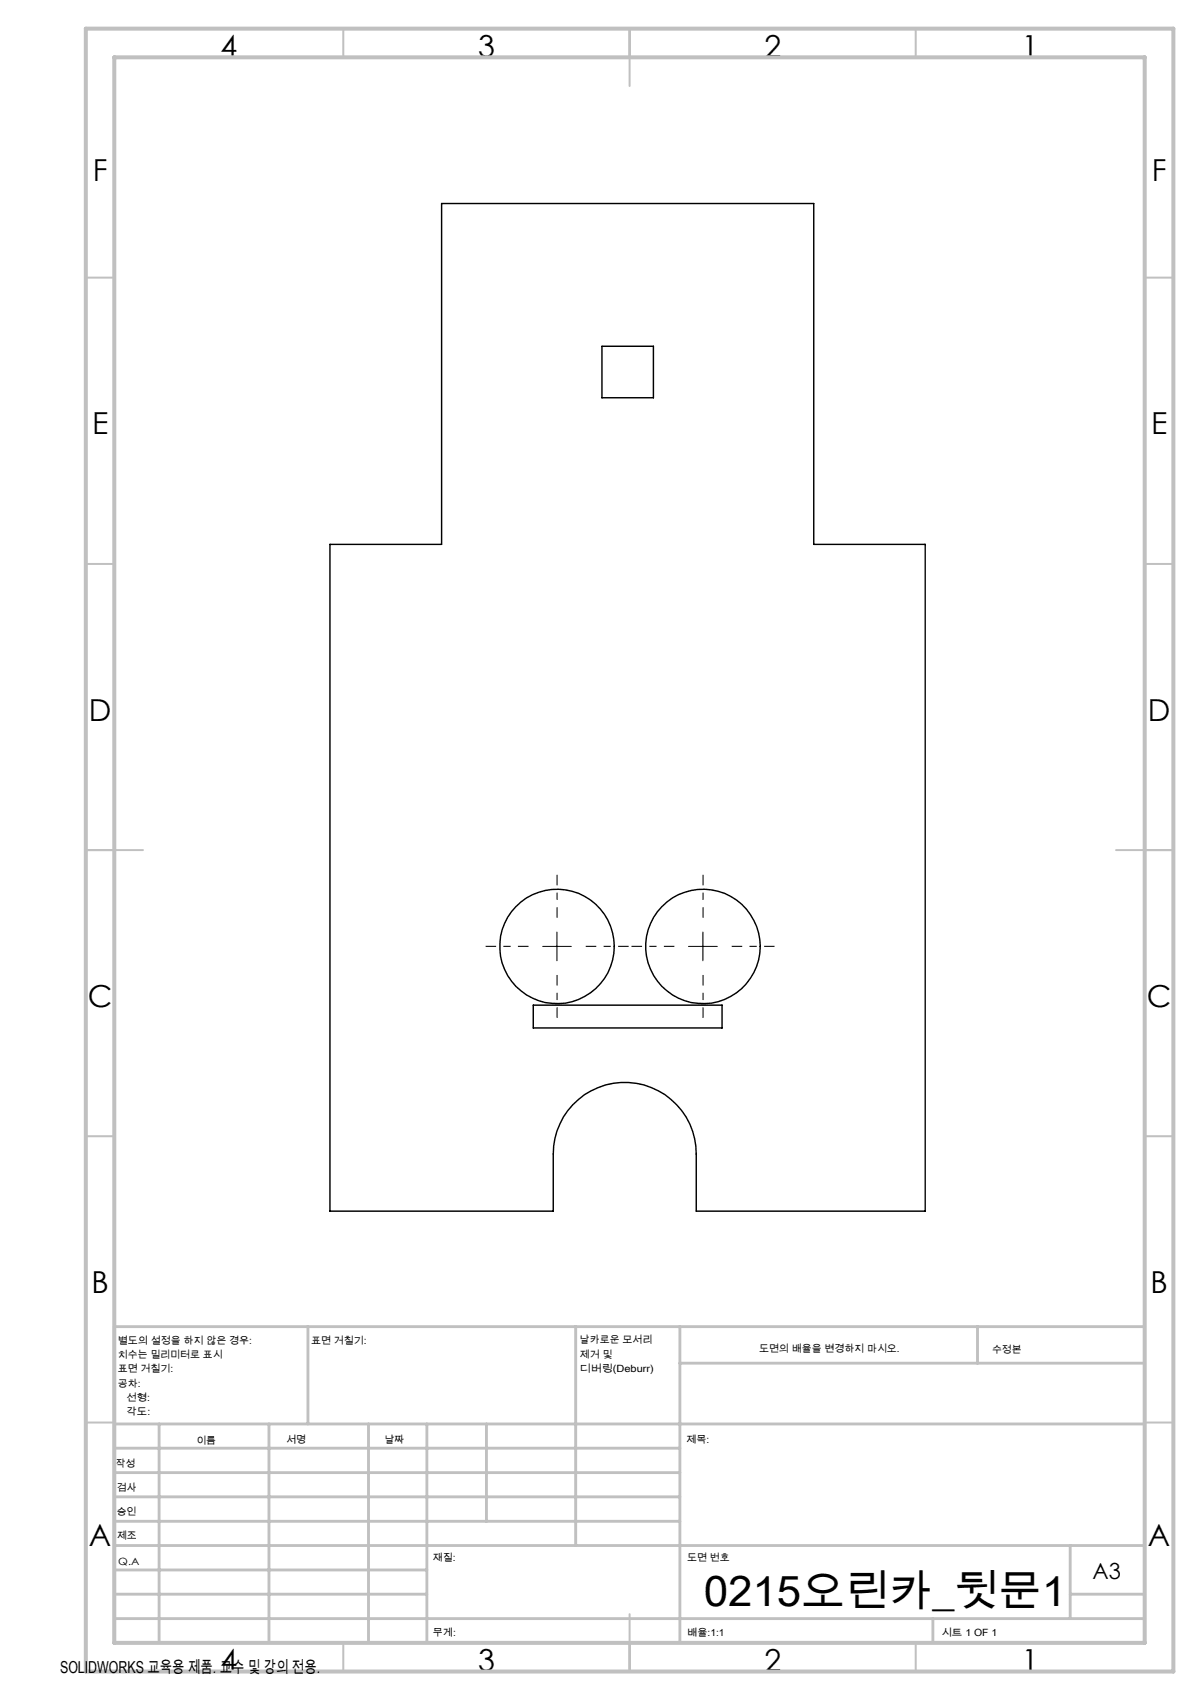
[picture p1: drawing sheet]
<svg xmlns="http://www.w3.org/2000/svg" width="210mm" height="297mm" viewBox="0 0 210 297" stroke-linecap="round" stroke-linejoin="round" font-family="sans-serif">
<g fill="none" stroke="#000" stroke-width=".25">
<path d="M77.2 35.6h65v59.5h19.4v116.5h-40v-10a12.5 12.5 0 0 0-12.5-12.5 12.5 12.5 0 0 0-12.4 12.5v10h-39.1v-116.5h19.6zM105.2 60.5h9v9h-9zM93.2 175.6h33v4h-33z"/>
<circle cx="97.3" cy="165.3" r="10"/>
<circle cx="122.8" cy="165.3" r="10"/>
</g>
<path d="M92.3 165.3h-7.5M97.3 160.3v-7.5M97.3 170.3v7.5M102.3 165.3h7.5M117.8 165.3h-7.5M122.8 160.3v-7.5M122.8 170.3v7.5M127.8 165.3h7.5" fill="none" stroke="#000" stroke-width=".18" stroke-dasharray="15.2 1.3 1.3 1.3" stroke-dashoffset="13.4" stroke-linecap="butt"/>
<path d="M94.8 165.3h5M97.3 162.8v5M120.3 165.3h5M122.8 162.8v5" fill="none" stroke="#000" stroke-width=".18"/>
<g fill="none" stroke="#c0c0c0" stroke-width=".35">
<path d="M60 5v5M110 5v10M160 5v5M15 48.5h5M200 48.5h5M15 98.5h5M200 98.5h5M15 148.5h10M195 148.5h10M15 198.5h5M200 198.5h5M15 248.5h5"/>
<path d="M200 248.5h5M60 287v5M110 282v10M160 287v5"/>
</g>
<g fill="none" stroke="#c0c0c0" stroke-width=".5">
<path d="M53.8 231.8v17M100.6 231.8v38.2M118.8 231.8v55.2M118.8 238.2h81.2M170.8 231.8v6.4M200 231.8h-180v55.2M20 248.8h180M20 257.3h98.8M20 253h98.8M27.8 248.8v38.2M47 248.8v38.2M64.4 248.8v38.2"/>
<path d="M74.6 248.8v38.2M85 248.8v17M20 265.8h98.8M20 261.5h98.8M20 278.5h54.6M20 274.3h54.6M20 270h180M187 278.5h13M187 270v12.8M20 282.8h180M163 282.8v4.2"/>
</g>
<path d="M15 5h190v287h-190zM20 10h180v277h-180z" fill="none" stroke="#c0c0c0" stroke-width=".7"/>
<text font-size="7.4" x="123" y="280.5">0215오린카_뒷문1</text>
<g font-size="5.3">
<text x="38.5" y="9.9">4</text>
<text x="83.5" y="9.9">3</text>
<text x="133.6" y="9.9">2</text>
<text x="178.6" y="9.9">1</text>
<text x="16.2" y="31.6">F</text>
<text x="201.2" y="31.6">F</text>
<text x="16.1" y="75.9">E</text>
<text x="201.1" y="75.9">E</text>
<text x="15.5" y="125.9">D</text>
<text x="200.5" y="125.9">D</text>
<text x="15.4" y="175.9">C</text>
<text x="200.4" y="175.9">C</text>
<text x="16" y="225.9">B</text>
<text x="201" y="225.9">B</text>
<text x="15.5" y="270.1">A</text>
<text x="200.5" y="270.1">A</text>
<text x="38.5" y="291.9">4</text>
<text x="83.5" y="291.9">3</text>
<text x="133.6" y="291.9">2</text>
<text x="178.6" y="291.9">1</text>
</g>
<text font-size="3.9" x="190.9" y="275.8">A3</text>
<text font-size="2.9" x="10.5" y="292.4">SOLIDWORKS 교육용 제품. 교수 및 강의 전용.</text>
<g font-size="1.7">
<text x="20.6" y="234.8">별도의 설정을 하지 않은 경우:</text>
<text x="20.6" y="237.3">치수는 밀리미터로 표시</text>
<text x="20.6" y="239.8">표면 거칠기:</text>
<text x="54.4" y="234.8">표면 거칠기:</text>
<text x="101.3" y="234.7">날카로운 모서리</text>
<text x="101.3" y="237.2">제거 및</text>
<text x="101.3" y="239.7">디버링(Deburr)</text>
<text x="132.6" y="236.2">도면의 배율을 변경하지 마시오.</text>
<text x="173.3" y="236.4">수정본</text>
<text x="20.6" y="242.3">공차:</text>
<text x="22.1" y="244.8">선형:</text>
<text x="22.1" y="247.3">각도:</text>
<text x="20.2" y="256.3">작성</text>
<text x="34.3" y="252.2">이름</text>
<text x="50" y="252.1">서명</text>
<text x="67.2" y="252.1">날짜</text>
<text x="120" y="252.1">제목:</text>
<text x="20.4" y="260.5">검사</text>
<text x="20.4" y="264.6">승인</text>
<text x="20.5" y="269">제조</text>
<text x="20.7" y="273.3">Q.A</text>
<text x="75.6" y="272.7">재질:</text>
<text x="120.1" y="272.7">도면 번호</text>
<text x="75.6" y="285.7">무게:</text>
<text x="120.1" y="285.8">배율:1:1</text>
<text x="164.5" y="285.8">시트 1 OF 1</text>
</g>
</svg>
